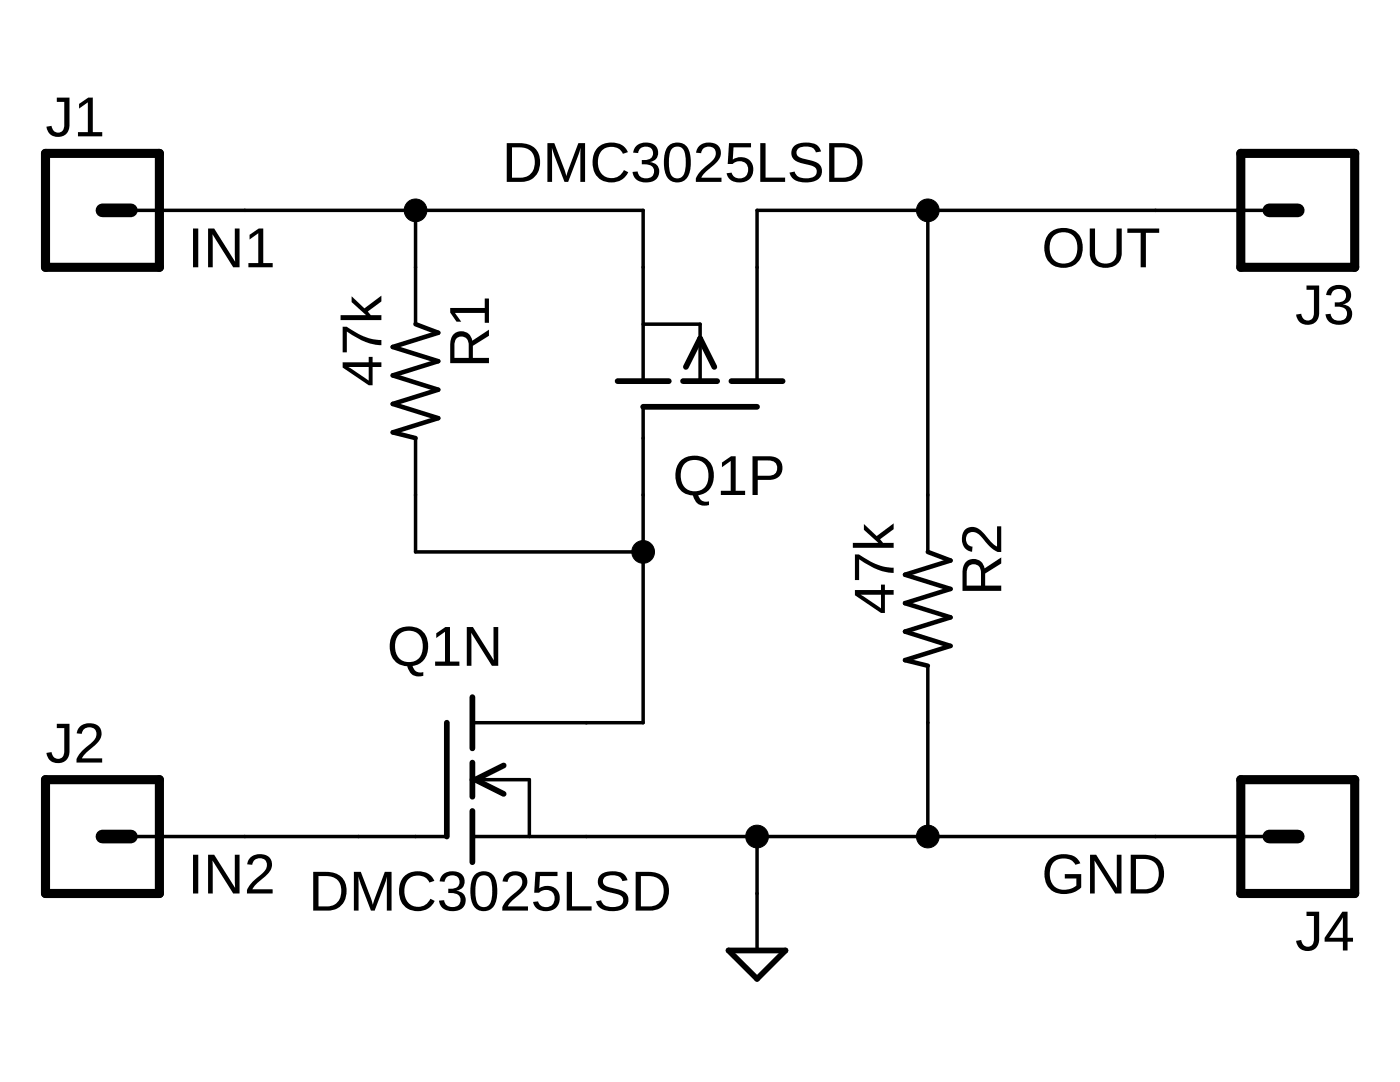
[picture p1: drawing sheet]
<?xml version="1.0" encoding="utf-8"?>
<!DOCTYPE eagle SYSTEM "eagle.dtd">
<eagle version="9.6.2">
<drawing>
<settings>
<setting alwaysvectorfont="no"/>
<setting verticaltext="up"/>
</settings>
<grid distance="0.1" unitdist="inch" unit="inch" style="lines" multiple="1" display="yes" altdistance="0.01" altunitdist="inch" altunit="inch"/>
<schematic xreflabel="%F%N/%S.%C%R" xrefpart="/%S.%C%R">
<libraries>
<library name="Tim's Parts">
<symbols>
<symbol name="MOSFET-N">
<wire x1="-2.54" y1="-2.54" x2="-1.2192" y2="-2.54" width="0.1524" layer="94"/>
<wire x1="0" y1="0.762" x2="0" y2="0" width="0.254" layer="94"/>
<wire x1="0" y1="0" x2="0" y2="-0.762" width="0.254" layer="94"/>
<wire x1="0" y1="3.683" x2="0" y2="1.397" width="0.254" layer="94"/>
<wire x1="1.397" y1="-0.635" x2="0.127" y2="0" width="0.254" layer="94"/>
<wire x1="1.397" y1="0.635" x2="0.127" y2="0" width="0.254" layer="94"/>
<wire x1="0" y1="0" x2="0.127" y2="0" width="0.1524" layer="94"/>
<wire x1="0.127" y1="0" x2="2.54" y2="0" width="0.1524" layer="94"/>
<wire x1="2.54" y1="0" x2="2.54" y2="-2.54" width="0.1524" layer="94"/>
<wire x1="0" y1="-1.397" x2="0" y2="-3.683" width="0.254" layer="94"/>
<wire x1="-1.143" y1="2.54" x2="-1.143" y2="-2.54" width="0.254" layer="94"/>
<text x="-11.43" y="0" size="1.778" layer="96">&gt;VALUE</text>
<text x="-11.43" y="2.54" size="1.778" layer="95">&gt;NAME</text>
<pin name="D" x="5.08" y="2.54" visible="off" length="middle" direction="pas" rot="R180"/>
<pin name="S" x="5.08" y="-2.54" visible="off" length="middle" direction="pas" rot="R180"/>
<pin name="G" x="-5.08" y="-2.54" visible="off" length="short" direction="pas"/>
</symbol>
<symbol name="MOSFET-P">
<wire x1="-2.54" y1="-2.54" x2="-1.2192" y2="-2.54" width="0.1524" layer="94"/>
<wire x1="0" y1="0.762" x2="0" y2="0" width="0.254" layer="94"/>
<wire x1="0" y1="0" x2="0" y2="-0.762" width="0.254" layer="94"/>
<wire x1="0" y1="3.683" x2="0" y2="1.397" width="0.254" layer="94"/>
<wire x1="0.635" y1="0.635" x2="1.905" y2="0" width="0.254" layer="94"/>
<wire x1="0.635" y1="-0.635" x2="1.905" y2="0" width="0.254" layer="94"/>
<wire x1="0" y1="0" x2="1.905" y2="0" width="0.1524" layer="94"/>
<wire x1="1.905" y1="0" x2="2.54" y2="0" width="0.1524" layer="94"/>
<wire x1="2.54" y1="0" x2="2.54" y2="-2.54" width="0.1524" layer="94"/>
<wire x1="0" y1="-1.397" x2="0" y2="-3.683" width="0.254" layer="94"/>
<wire x1="-1.143" y1="2.54" x2="-1.143" y2="-2.54" width="0.254" layer="94"/>
<text x="-11.43" y="0" size="1.778" layer="96">&gt;VALUE</text>
<text x="-11.43" y="2.54" size="1.778" layer="95">&gt;NAME</text>
<pin name="D" x="5.08" y="2.54" visible="off" length="middle" direction="pas" rot="R180"/>
<pin name="S" x="5.08" y="-2.54" visible="off" length="middle" direction="pas" rot="R180"/>
<pin name="G" x="-5.08" y="-2.54" visible="off" length="short" direction="pas"/>
</symbol>
<symbol name="GND">
<wire x1="-1.27" y1="0" x2="1.27" y2="0" width="0.254" layer="94"/>
<wire x1="1.27" y1="0" x2="0" y2="-1.27" width="0.254" layer="94"/>
<wire x1="0" y1="-1.27" x2="-1.27" y2="0" width="0.254" layer="94"/>
<text x="-1.905" y="-3.175" size="1.778" layer="96">&gt;VALUE</text>
<pin name="GND" x="0" y="2.54" visible="off" length="short" direction="sup" rot="R270"/>
</symbol>
<symbol name="R-US">
<wire x1="-2.54" y1="0" x2="-2.159" y2="1.016" width="0.2032" layer="94"/>
<wire x1="-2.159" y1="1.016" x2="-1.524" y2="-1.016" width="0.2032" layer="94"/>
<wire x1="-1.524" y1="-1.016" x2="-0.889" y2="1.016" width="0.2032" layer="94"/>
<wire x1="-0.889" y1="1.016" x2="-0.254" y2="-1.016" width="0.2032" layer="94"/>
<wire x1="-0.254" y1="-1.016" x2="0.381" y2="1.016" width="0.2032" layer="94"/>
<wire x1="0.381" y1="1.016" x2="1.016" y2="-1.016" width="0.2032" layer="94"/>
<wire x1="1.016" y1="-1.016" x2="1.651" y2="1.016" width="0.2032" layer="94"/>
<wire x1="1.651" y1="1.016" x2="2.286" y2="-1.016" width="0.2032" layer="94"/>
<wire x1="2.286" y1="-1.016" x2="2.54" y2="0" width="0.2032" layer="94"/>
<text x="-3.81" y="1.4986" size="1.778" layer="95">&gt;NAME</text>
<text x="-3.81" y="-3.302" size="1.778" layer="96">&gt;VALUE</text>
<pin name="2" x="5.08" y="0" visible="off" length="short" direction="pas" swaplevel="1" rot="R180"/>
<pin name="1" x="-5.08" y="0" visible="off" length="short" direction="pas" swaplevel="1"/>
</symbol>
</symbols>
<devicesets>
<deviceset name="DMC3025LSD" prefix="Q">
<gates>
<gate name="N" symbol="MOSFET-N" x="0" y="7.62"/>
<gate name="P" symbol="MOSFET-P" x="-2.54" y="-5.08"/>
</gates>
<devices>
<device name="" package="SO8">
<connects>
<connect gate="N" pin="D" pad="7 8"/>
<connect gate="N" pin="G" pad="2"/>
<connect gate="N" pin="S" pad="1"/>
<connect gate="P" pin="D" pad="5 6"/>
<connect gate="P" pin="G" pad="4"/>
<connect gate="P" pin="S" pad="3"/>
</connects>
<technologies>
<technology name=""/>
</technologies>
</device>
</devices>
</deviceset>
<deviceset name="GND" prefix="V" uservalue="yes">
<gates>
<gate name="GND" symbol="GND" x="0" y="0"/>
</gates>
<devices>
<device name="">
<technologies>
<technology name=""/>
</technologies>
</device>
</devices>
</deviceset>
<deviceset name="R-US" prefix="R" uservalue="yes">
<gates>
<gate name="G$1" symbol="R-US" x="0" y="0"/>
</gates>
<devices>
<device name="R0402" package="R0402">
<connects>
<connect gate="G$1" pin="1" pad="1"/>
<connect gate="G$1" pin="2" pad="2"/>
</connects>
<technologies>
<technology name=""/>
</technologies>
</device>
<device name="R0603" package="R0603">
<connects>
<connect gate="G$1" pin="1" pad="1"/>
<connect gate="G$1" pin="2" pad="2"/>
</connects>
<technologies>
<technology name=""/>
</technologies>
</device>
<device name="R0805" package="R0805">
<connects>
<connect gate="G$1" pin="1" pad="1"/>
<connect gate="G$1" pin="2" pad="2"/>
</connects>
<technologies>
<technology name=""/>
</technologies>
</device>
<device name="R0805W" package="R0805W">
<connects>
<connect gate="G$1" pin="1" pad="1"/>
<connect gate="G$1" pin="2" pad="2"/>
</connects>
<technologies>
<technology name=""/>
</technologies>
</device>
<device name="R1005" package="R1005">
<connects>
<connect gate="G$1" pin="1" pad="1"/>
<connect gate="G$1" pin="2" pad="2"/>
</connects>
<technologies>
<technology name=""/>
</technologies>
</device>
<device name="R1206" package="R1206">
<connects>
<connect gate="G$1" pin="1" pad="1"/>
<connect gate="G$1" pin="2" pad="2"/>
</connects>
<technologies>
<technology name=""/>
</technologies>
</device>
<device name="R1206W" package="R1206W">
<connects>
<connect gate="G$1" pin="1" pad="1"/>
<connect gate="G$1" pin="2" pad="2"/>
</connects>
<technologies>
<technology name=""/>
</technologies>
</device>
<device name="R1210" package="R1210">
<connects>
<connect gate="G$1" pin="1" pad="1"/>
<connect gate="G$1" pin="2" pad="2"/>
</connects>
<technologies>
<technology name=""/>
</technologies>
</device>
<device name="R1210W" package="R1210W">
<connects>
<connect gate="G$1" pin="1" pad="1"/>
<connect gate="G$1" pin="2" pad="2"/>
</connects>
<technologies>
<technology name=""/>
</technologies>
</device>
<device name="R2010" package="R2010">
<connects>
<connect gate="G$1" pin="1" pad="1"/>
<connect gate="G$1" pin="2" pad="2"/>
</connects>
<technologies>
<technology name=""/>
</technologies>
</device>
<device name="R2010W" package="R2010W">
<connects>
<connect gate="G$1" pin="1" pad="1"/>
<connect gate="G$1" pin="2" pad="2"/>
</connects>
<technologies>
<technology name=""/>
</technologies>
</device>
<device name="R2012" package="R2012">
<connects>
<connect gate="G$1" pin="1" pad="1"/>
<connect gate="G$1" pin="2" pad="2"/>
</connects>
<technologies>
<technology name=""/>
</technologies>
</device>
<device name="R2012W" package="R2012W">
<connects>
<connect gate="G$1" pin="1" pad="1"/>
<connect gate="G$1" pin="2" pad="2"/>
</connects>
<technologies>
<technology name=""/>
</technologies>
</device>
<device name="R2512" package="R2512">
<connects>
<connect gate="G$1" pin="1" pad="1"/>
<connect gate="G$1" pin="2" pad="2"/>
</connects>
<technologies>
<technology name=""/>
</technologies>
</device>
<device name="R2512W" package="R2512W">
<connects>
<connect gate="G$1" pin="1" pad="1"/>
<connect gate="G$1" pin="2" pad="2"/>
</connects>
<technologies>
<technology name=""/>
</technologies>
</device>
<device name="R3216" package="R3216">
<connects>
<connect gate="G$1" pin="1" pad="1"/>
<connect gate="G$1" pin="2" pad="2"/>
</connects>
<technologies>
<technology name=""/>
</technologies>
</device>
<device name="R3216W" package="R3216W">
<connects>
<connect gate="G$1" pin="1" pad="1"/>
<connect gate="G$1" pin="2" pad="2"/>
</connects>
<technologies>
<technology name=""/>
</technologies>
</device>
<device name="R3225" package="R3225">
<connects>
<connect gate="G$1" pin="1" pad="1"/>
<connect gate="G$1" pin="2" pad="2"/>
</connects>
<technologies>
<technology name=""/>
</technologies>
</device>
<device name="R3225W" package="R3225W">
<connects>
<connect gate="G$1" pin="1" pad="1"/>
<connect gate="G$1" pin="2" pad="2"/>
</connects>
<technologies>
<technology name=""/>
</technologies>
</device>
<device name="R5025" package="R5025">
<connects>
<connect gate="G$1" pin="1" pad="1"/>
<connect gate="G$1" pin="2" pad="2"/>
</connects>
<technologies>
<technology name=""/>
</technologies>
</device>
<device name="R5025W" package="R5025W">
<connects>
<connect gate="G$1" pin="1" pad="1"/>
<connect gate="G$1" pin="2" pad="2"/>
</connects>
<technologies>
<technology name=""/>
</technologies>
</device>
<device name="R6332" package="R6332">
<connects>
<connect gate="G$1" pin="1" pad="1"/>
<connect gate="G$1" pin="2" pad="2"/>
</connects>
<technologies>
<technology name=""/>
</technologies>
</device>
<device name="R6332W" package="R6332W">
<connects>
<connect gate="G$1" pin="1" pad="1"/>
<connect gate="G$1" pin="2" pad="2"/>
</connects>
<technologies>
<technology name=""/>
</technologies>
</device>
<device name="M0805" package="M0805">
<connects>
<connect gate="G$1" pin="1" pad="1"/>
<connect gate="G$1" pin="2" pad="2"/>
</connects>
<technologies>
<technology name=""/>
</technologies>
</device>
<device name="M1206" package="M1206">
<connects>
<connect gate="G$1" pin="1" pad="1"/>
<connect gate="G$1" pin="2" pad="2"/>
</connects>
<technologies>
<technology name=""/>
</technologies>
</device>
<device name="M1406" package="M1406">
<connects>
<connect gate="G$1" pin="1" pad="1"/>
<connect gate="G$1" pin="2" pad="2"/>
</connects>
<technologies>
<technology name=""/>
</technologies>
</device>
<device name="M2012" package="M2012">
<connects>
<connect gate="G$1" pin="1" pad="1"/>
<connect gate="G$1" pin="2" pad="2"/>
</connects>
<technologies>
<technology name=""/>
</technologies>
</device>
<device name="M2309" package="M2309">
<connects>
<connect gate="G$1" pin="1" pad="1"/>
<connect gate="G$1" pin="2" pad="2"/>
</connects>
<technologies>
<technology name=""/>
</technologies>
</device>
<device name="M3216" package="M3216">
<connects>
<connect gate="G$1" pin="1" pad="1"/>
<connect gate="G$1" pin="2" pad="2"/>
</connects>
<technologies>
<technology name=""/>
</technologies>
</device>
<device name="M3516" package="M3516">
<connects>
<connect gate="G$1" pin="1" pad="1"/>
<connect gate="G$1" pin="2" pad="2"/>
</connects>
<technologies>
<technology name=""/>
</technologies>
</device>
<device name="M5923" package="M5923">
<connects>
<connect gate="G$1" pin="1" pad="1"/>
<connect gate="G$1" pin="2" pad="2"/>
</connects>
<technologies>
<technology name=""/>
</technologies>
</device>
<device name="0204/5" package="0204/5">
<connects>
<connect gate="G$1" pin="1" pad="1"/>
<connect gate="G$1" pin="2" pad="2"/>
</connects>
<technologies>
<technology name=""/>
</technologies>
</device>
<device name="0204/7" package="0204/7">
<connects>
<connect gate="G$1" pin="1" pad="1"/>
<connect gate="G$1" pin="2" pad="2"/>
</connects>
<technologies>
<technology name=""/>
</technologies>
</device>
<device name="0207/10" package="0207/10">
<connects>
<connect gate="G$1" pin="1" pad="1"/>
<connect gate="G$1" pin="2" pad="2"/>
</connects>
<technologies>
<technology name=""/>
</technologies>
</device>
<device name="0207/12" package="0207/12">
<connects>
<connect gate="G$1" pin="1" pad="1"/>
<connect gate="G$1" pin="2" pad="2"/>
</connects>
<technologies>
<technology name=""/>
</technologies>
</device>
<device name="0207/15" package="0207/15">
<connects>
<connect gate="G$1" pin="1" pad="1"/>
<connect gate="G$1" pin="2" pad="2"/>
</connects>
<technologies>
<technology name=""/>
</technologies>
</device>
<device name="0207/2V" package="0207/2V">
<connects>
<connect gate="G$1" pin="1" pad="1"/>
<connect gate="G$1" pin="2" pad="2"/>
</connects>
<technologies>
<technology name=""/>
</technologies>
</device>
<device name="0207/5V" package="0207/5V">
<connects>
<connect gate="G$1" pin="1" pad="1"/>
<connect gate="G$1" pin="2" pad="2"/>
</connects>
<technologies>
<technology name=""/>
</technologies>
</device>
<device name="0207/7" package="0207/7">
<connects>
<connect gate="G$1" pin="1" pad="1"/>
<connect gate="G$1" pin="2" pad="2"/>
</connects>
<technologies>
<technology name=""/>
</technologies>
</device>
<device name="0309/10" package="0309/10">
<connects>
<connect gate="G$1" pin="1" pad="1"/>
<connect gate="G$1" pin="2" pad="2"/>
</connects>
<technologies>
<technology name=""/>
</technologies>
</device>
<device name="0309/12" package="0309/12">
<connects>
<connect gate="G$1" pin="1" pad="1"/>
<connect gate="G$1" pin="2" pad="2"/>
</connects>
<technologies>
<technology name=""/>
</technologies>
</device>
<device name="0411/12" package="0411/12">
<connects>
<connect gate="G$1" pin="1" pad="1"/>
<connect gate="G$1" pin="2" pad="2"/>
</connects>
<technologies>
<technology name=""/>
</technologies>
</device>
<device name="0411/15" package="0411/15">
<connects>
<connect gate="G$1" pin="1" pad="1"/>
<connect gate="G$1" pin="2" pad="2"/>
</connects>
<technologies>
<technology name=""/>
</technologies>
</device>
<device name="0411/3V" package="0411V">
<connects>
<connect gate="G$1" pin="1" pad="1"/>
<connect gate="G$1" pin="2" pad="2"/>
</connects>
<technologies>
<technology name=""/>
</technologies>
</device>
<device name="0414/15" package="0414/15">
<connects>
<connect gate="G$1" pin="1" pad="1"/>
<connect gate="G$1" pin="2" pad="2"/>
</connects>
<technologies>
<technology name=""/>
</technologies>
</device>
<device name="0414/5V" package="0414V">
<connects>
<connect gate="G$1" pin="1" pad="1"/>
<connect gate="G$1" pin="2" pad="2"/>
</connects>
<technologies>
<technology name=""/>
</technologies>
</device>
<device name="0617/17" package="0617/17">
<connects>
<connect gate="G$1" pin="1" pad="1"/>
<connect gate="G$1" pin="2" pad="2"/>
</connects>
<technologies>
<technology name=""/>
</technologies>
</device>
<device name="0617/22" package="0617/22">
<connects>
<connect gate="G$1" pin="1" pad="1"/>
<connect gate="G$1" pin="2" pad="2"/>
</connects>
<technologies>
<technology name=""/>
</technologies>
</device>
<device name="0617/5V" package="0617V">
<connects>
<connect gate="G$1" pin="1" pad="1"/>
<connect gate="G$1" pin="2" pad="2"/>
</connects>
<technologies>
<technology name=""/>
</technologies>
</device>
<device name="0922/22" package="0922/22">
<connects>
<connect gate="G$1" pin="1" pad="1"/>
<connect gate="G$1" pin="2" pad="2"/>
</connects>
<technologies>
<technology name=""/>
</technologies>
</device>
<device name="0613/5V" package="P0613V">
<connects>
<connect gate="G$1" pin="1" pad="1"/>
<connect gate="G$1" pin="2" pad="2"/>
</connects>
<technologies>
<technology name=""/>
</technologies>
</device>
<device name="0613/15" package="P0613/15">
<connects>
<connect gate="G$1" pin="1" pad="1"/>
<connect gate="G$1" pin="2" pad="2"/>
</connects>
<technologies>
<technology name=""/>
</technologies>
</device>
<device name="0817/22" package="P0817/22">
<connects>
<connect gate="G$1" pin="1" pad="1"/>
<connect gate="G$1" pin="2" pad="2"/>
</connects>
<technologies>
<technology name=""/>
</technologies>
</device>
<device name="0817/7V" package="P0817V">
<connects>
<connect gate="G$1" pin="1" pad="1"/>
<connect gate="G$1" pin="2" pad="2"/>
</connects>
<technologies>
<technology name=""/>
</technologies>
</device>
<device name="V234/12" package="V234/12">
<connects>
<connect gate="G$1" pin="1" pad="1"/>
<connect gate="G$1" pin="2" pad="2"/>
</connects>
<technologies>
<technology name=""/>
</technologies>
</device>
<device name="V235/17" package="V235/17">
<connects>
<connect gate="G$1" pin="1" pad="1"/>
<connect gate="G$1" pin="2" pad="2"/>
</connects>
<technologies>
<technology name=""/>
</technologies>
</device>
<device name="V526-0" package="V526-0">
<connects>
<connect gate="G$1" pin="1" pad="1"/>
<connect gate="G$1" pin="2" pad="2"/>
</connects>
<technologies>
<technology name=""/>
</technologies>
</device>
<device name="MELF0102AX" package="MINI_MELF-0102AX">
<connects>
<connect gate="G$1" pin="1" pad="1"/>
<connect gate="G$1" pin="2" pad="2"/>
</connects>
<technologies>
<technology name=""/>
</technologies>
</device>
<device name="0922V" package="0922V">
<connects>
<connect gate="G$1" pin="1" pad="1"/>
<connect gate="G$1" pin="2" pad="2"/>
</connects>
<technologies>
<technology name=""/>
</technologies>
</device>
<device name="MELF0102R" package="MINI_MELF-0102R">
<connects>
<connect gate="G$1" pin="1" pad="1"/>
<connect gate="G$1" pin="2" pad="2"/>
</connects>
<technologies>
<technology name=""/>
</technologies>
</device>
<device name="MELF0102W" package="MINI_MELF-0102W">
<connects>
<connect gate="G$1" pin="1" pad="1"/>
<connect gate="G$1" pin="2" pad="2"/>
</connects>
<technologies>
<technology name=""/>
</technologies>
</device>
<device name="MELF0204R" package="MINI_MELF-0204R">
<connects>
<connect gate="G$1" pin="1" pad="1"/>
<connect gate="G$1" pin="2" pad="2"/>
</connects>
<technologies>
<technology name=""/>
</technologies>
</device>
<device name="MELF0204W" package="MINI_MELF-0204W">
<connects>
<connect gate="G$1" pin="1" pad="1"/>
<connect gate="G$1" pin="2" pad="2"/>
</connects>
<technologies>
<technology name=""/>
</technologies>
</device>
<device name="MELF0207R" package="MINI_MELF-0207R">
<connects>
<connect gate="G$1" pin="1" pad="1"/>
<connect gate="G$1" pin="2" pad="2"/>
</connects>
<technologies>
<technology name=""/>
</technologies>
</device>
<device name="MELF0207W" package="MINI_MELF-0207W">
<connects>
<connect gate="G$1" pin="1" pad="1"/>
<connect gate="G$1" pin="2" pad="2"/>
</connects>
<technologies>
<technology name=""/>
</technologies>
</device>
<device name="RDH/15" package="RDH/15">
<connects>
<connect gate="G$1" pin="1" pad="1"/>
<connect gate="G$1" pin="2" pad="2"/>
</connects>
<technologies>
<technology name=""/>
</technologies>
</device>
<device name="0204/2V" package="0204V">
<connects>
<connect gate="G$1" pin="1" pad="1"/>
<connect gate="G$1" pin="2" pad="2"/>
</connects>
<technologies>
<technology name=""/>
</technologies>
</device>
<device name="0309/V" package="0309V">
<connects>
<connect gate="G$1" pin="1" pad="1"/>
<connect gate="G$1" pin="2" pad="2"/>
</connects>
<technologies>
<technology name=""/>
</technologies>
</device>
<device name="R0201" package="R0201">
<connects>
<connect gate="G$1" pin="1" pad="1"/>
<connect gate="G$1" pin="2" pad="2"/>
</connects>
<technologies>
<technology name=""/>
</technologies>
</device>
<device name="0603" package="0603">
<connects>
<connect gate="G$1" pin="1" pad="1"/>
<connect gate="G$1" pin="2" pad="2"/>
</connects>
<technologies>
<technology name=""/>
</technologies>
</device>
</devices>
</deviceset>
</devicesets>
</library>
<library name="Connectors">
<symbols>
<symbol name="CONN-1">
<wire x1="1.27" y1="-2.54" x2="-3.81" y2="-2.54" width="0.4064" layer="94"/>
<wire x1="-1.27" y1="0" x2="0" y2="0" width="0.6096" layer="94"/>
<wire x1="-3.81" y1="2.54" x2="-3.81" y2="-2.54" width="0.4064" layer="94"/>
<wire x1="1.27" y1="-2.54" x2="1.27" y2="2.54" width="0.4064" layer="94"/>
<wire x1="-3.81" y1="2.54" x2="1.27" y2="2.54" width="0.4064" layer="94"/>
<text x="-3.81" y="3.302" size="1.778" layer="95">&gt;NAME</text>
<pin name="1" x="5.08" y="0" visible="off" length="middle" direction="pas" swaplevel="1" rot="R180"/>
<text x="-3.81" y="-5.08" size="1.778" layer="96">&gt;VALUE</text>
</symbol>
</symbols>
<devicesets>
<deviceset name="CONN-1" prefix="J" uservalue="yes">
<gates>
<gate name="G$1" symbol="CONN-1" x="0" y="0"/>
</gates>
<devices>
<device name="-SCREW-#10-0.5IN" package="SCREW_TERMINAL-#10-0.5IN">
<connects>
<connect gate="G$1" pin="1" pad="1"/>
</connects>
<technologies>
<technology name=""/>
</technologies>
</device>
<device name="-2.54X1" package="CONN-2.54X1-1">
<connects>
<connect gate="G$1" pin="1" pad="1"/>
</connects>
<technologies>
<technology name=""/>
</technologies>
</device>
<device name="-SCREW-#8-0.4IN" package="SCREW_TERMINAL-#8-0.4IN">
<connects>
<connect gate="G$1" pin="1" pad="1"/>
</connects>
<technologies>
<technology name=""/>
</technologies>
</device>
<device name="-SCREW-#6-0.3IN" package="SCREW_TERMINAL-#6-0.3IN">
<connects>
<connect gate="G$1" pin="1" pad="1"/>
</connects>
<technologies>
<technology name=""/>
</technologies>
</device>
</devices>
</deviceset>
</devicesets>
</library>
</libraries>
<attributes>
</attributes>
<variantdefs>
</variantdefs>
<classes>
<class number="0" name="default" width="0" drill="0">
</class>
</classes>
<parts>
<part name="Q1" library="Tim's Parts" deviceset="DMC3025LSD" device=""/>
<part name="V1" library="Tim's Parts" deviceset="GND" device=""/>
<part name="R1" library="Tim's Parts" deviceset="R-US" device="0603" value="47k"/>
<part name="R2" library="Tim's Parts" deviceset="R-US" device="0603" value="47k"/>
<part name="J1" library="Connectors" deviceset="CONN-1" device="-SCREW-#6-0.3IN"/>
<part name="J2" library="Connectors" deviceset="CONN-1" device="-SCREW-#6-0.3IN"/>
<part name="J3" library="Connectors" deviceset="CONN-1" device="-SCREW-#6-0.3IN"/>
<part name="J4" library="Connectors" deviceset="CONN-1" device="-SCREW-#6-0.3IN"/>
</parts>
<sheets>
<sheet>
<plain>
</plain>
<instances>
<instance part="Q1" gate="N" x="60.96" y="35.56" smashed="yes">
<attribute name="VALUE" x="69.85" y="31.496" size="1.778" layer="96" rot="R180"/>
<attribute name="NAME" x="57.15" y="40.64" size="1.778" layer="95"/>
</instance>
<instance part="Q1" gate="P" x="71.12" y="53.34" smashed="yes" rot="MR90">
<attribute name="VALUE" x="78.486" y="62.23" size="1.778" layer="96" rot="MR0"/>
<attribute name="NAME" x="74.93" y="48.26" size="1.778" layer="95" rot="MR0"/>
</instance>
<instance part="V1" gate="GND" x="73.66" y="27.94" smashed="yes">
<attribute name="VALUE" x="71.755" y="24.765" size="1.778" layer="96"/>
</instance>
<instance part="R1" gate="G$1" x="58.42" y="53.34" smashed="yes" rot="R270">
<attribute name="NAME" x="59.9186" y="57.15" size="1.778" layer="95" rot="R270"/>
<attribute name="VALUE" x="55.118" y="57.15" size="1.778" layer="96" rot="R270"/>
</instance>
<instance part="R2" gate="G$1" x="81.28" y="43.18" smashed="yes" rot="R270">
<attribute name="NAME" x="82.7786" y="46.99" size="1.778" layer="95" rot="R270"/>
<attribute name="VALUE" x="77.978" y="46.99" size="1.778" layer="96" rot="R270"/>
</instance>
<instance part="J1" gate="G$1" x="45.72" y="60.96" smashed="yes">
<attribute name="NAME" x="41.91" y="64.262" size="1.778" layer="95"/>
<attribute name="VALUE" x="41.91" y="55.88" size="1.778" layer="96"/>
</instance>
<instance part="J2" gate="G$1" x="45.72" y="33.02" smashed="yes">
<attribute name="NAME" x="41.91" y="36.322" size="1.778" layer="95"/>
<attribute name="VALUE" x="41.91" y="27.94" size="1.778" layer="96"/>
</instance>
<instance part="J3" gate="G$1" x="96.52" y="60.96" smashed="yes" rot="R180">
<attribute name="NAME" x="100.33" y="57.658" size="1.778" layer="95" rot="R180"/>
<attribute name="VALUE" x="100.33" y="66.04" size="1.778" layer="96" rot="R180"/>
</instance>
<instance part="J4" gate="G$1" x="96.52" y="33.02" smashed="yes" rot="R180">
<attribute name="NAME" x="100.33" y="29.718" size="1.778" layer="95" rot="R180"/>
<attribute name="VALUE" x="100.33" y="38.1" size="1.778" layer="96" rot="R180"/>
</instance>
</instances>
<busses>
</busses>
<nets>
<net name="N$1" class="0">
<segment>
<pinref part="Q1" gate="N" pin="D"/>
<wire x1="66.04" y1="38.1" x2="68.58" y2="38.1" width="0.1524" layer="91"/>
<wire x1="68.58" y1="38.1" x2="68.58" y2="45.72" width="0.1524" layer="91"/>
<pinref part="R1" gate="G$1" pin="2"/>
<wire x1="58.42" y1="48.26" x2="58.42" y2="45.72" width="0.1524" layer="91"/>
<wire x1="58.42" y1="45.72" x2="68.58" y2="45.72" width="0.1524" layer="91"/>
<pinref part="Q1" gate="P" pin="G"/>
<wire x1="68.58" y1="48.26" x2="68.58" y2="45.72" width="0.1524" layer="91"/>
<junction x="68.58" y="45.72"/>
</segment>
</net>
<net name="GND" class="0">
<segment>
<pinref part="Q1" gate="N" pin="S"/>
<pinref part="V1" gate="GND" pin="GND"/>
<wire x1="66.04" y1="33.02" x2="73.66" y2="33.02" width="0.1524" layer="91"/>
<wire x1="73.66" y1="33.02" x2="73.66" y2="30.48" width="0.1524" layer="91"/>
<pinref part="J4" gate="G$1" pin="1"/>
<wire x1="73.66" y1="33.02" x2="81.28" y2="33.02" width="0.1524" layer="91"/>
<junction x="73.66" y="33.02"/>
<pinref part="R2" gate="G$1" pin="2"/>
<wire x1="81.28" y1="33.02" x2="91.44" y2="33.02" width="0.1524" layer="91"/>
<wire x1="81.28" y1="38.1" x2="81.28" y2="33.02" width="0.1524" layer="91"/>
<junction x="81.28" y="33.02"/>
<label x="86.36" y="30.48" size="1.778" layer="95"/>
</segment>
</net>
<net name="IN1" class="0">
<segment>
<pinref part="J1" gate="G$1" pin="1"/>
<wire x1="50.8" y1="60.96" x2="58.42" y2="60.96" width="0.1524" layer="91"/>
<wire x1="58.42" y1="60.96" x2="68.58" y2="60.96" width="0.1524" layer="91"/>
<pinref part="R1" gate="G$1" pin="1"/>
<wire x1="58.42" y1="60.96" x2="58.42" y2="58.42" width="0.1524" layer="91"/>
<junction x="58.42" y="60.96"/>
<label x="48.26" y="58.42" size="1.778" layer="95"/>
<pinref part="Q1" gate="P" pin="S"/>
<wire x1="68.58" y1="60.96" x2="68.58" y2="58.42" width="0.1524" layer="91"/>
</segment>
</net>
<net name="OUT" class="0">
<segment>
<pinref part="J3" gate="G$1" pin="1"/>
<wire x1="73.66" y1="60.96" x2="81.28" y2="60.96" width="0.1524" layer="91"/>
<pinref part="R2" gate="G$1" pin="1"/>
<wire x1="81.28" y1="60.96" x2="91.44" y2="60.96" width="0.1524" layer="91"/>
<wire x1="81.28" y1="48.26" x2="81.28" y2="60.96" width="0.1524" layer="91"/>
<junction x="81.28" y="60.96"/>
<label x="86.36" y="58.42" size="1.778" layer="95"/>
<pinref part="Q1" gate="P" pin="D"/>
<wire x1="73.66" y1="60.96" x2="73.66" y2="58.42" width="0.1524" layer="91"/>
</segment>
</net>
<net name="IN2" class="0">
<segment>
<pinref part="J2" gate="G$1" pin="1"/>
<pinref part="Q1" gate="N" pin="G"/>
<wire x1="50.8" y1="33.02" x2="55.88" y2="33.02" width="0.1524" layer="91"/>
<label x="48.26" y="30.48" size="1.778" layer="95"/>
</segment>
</net>
</nets>
</sheet>
</sheets>
</schematic>
</drawing>
</eagle>
